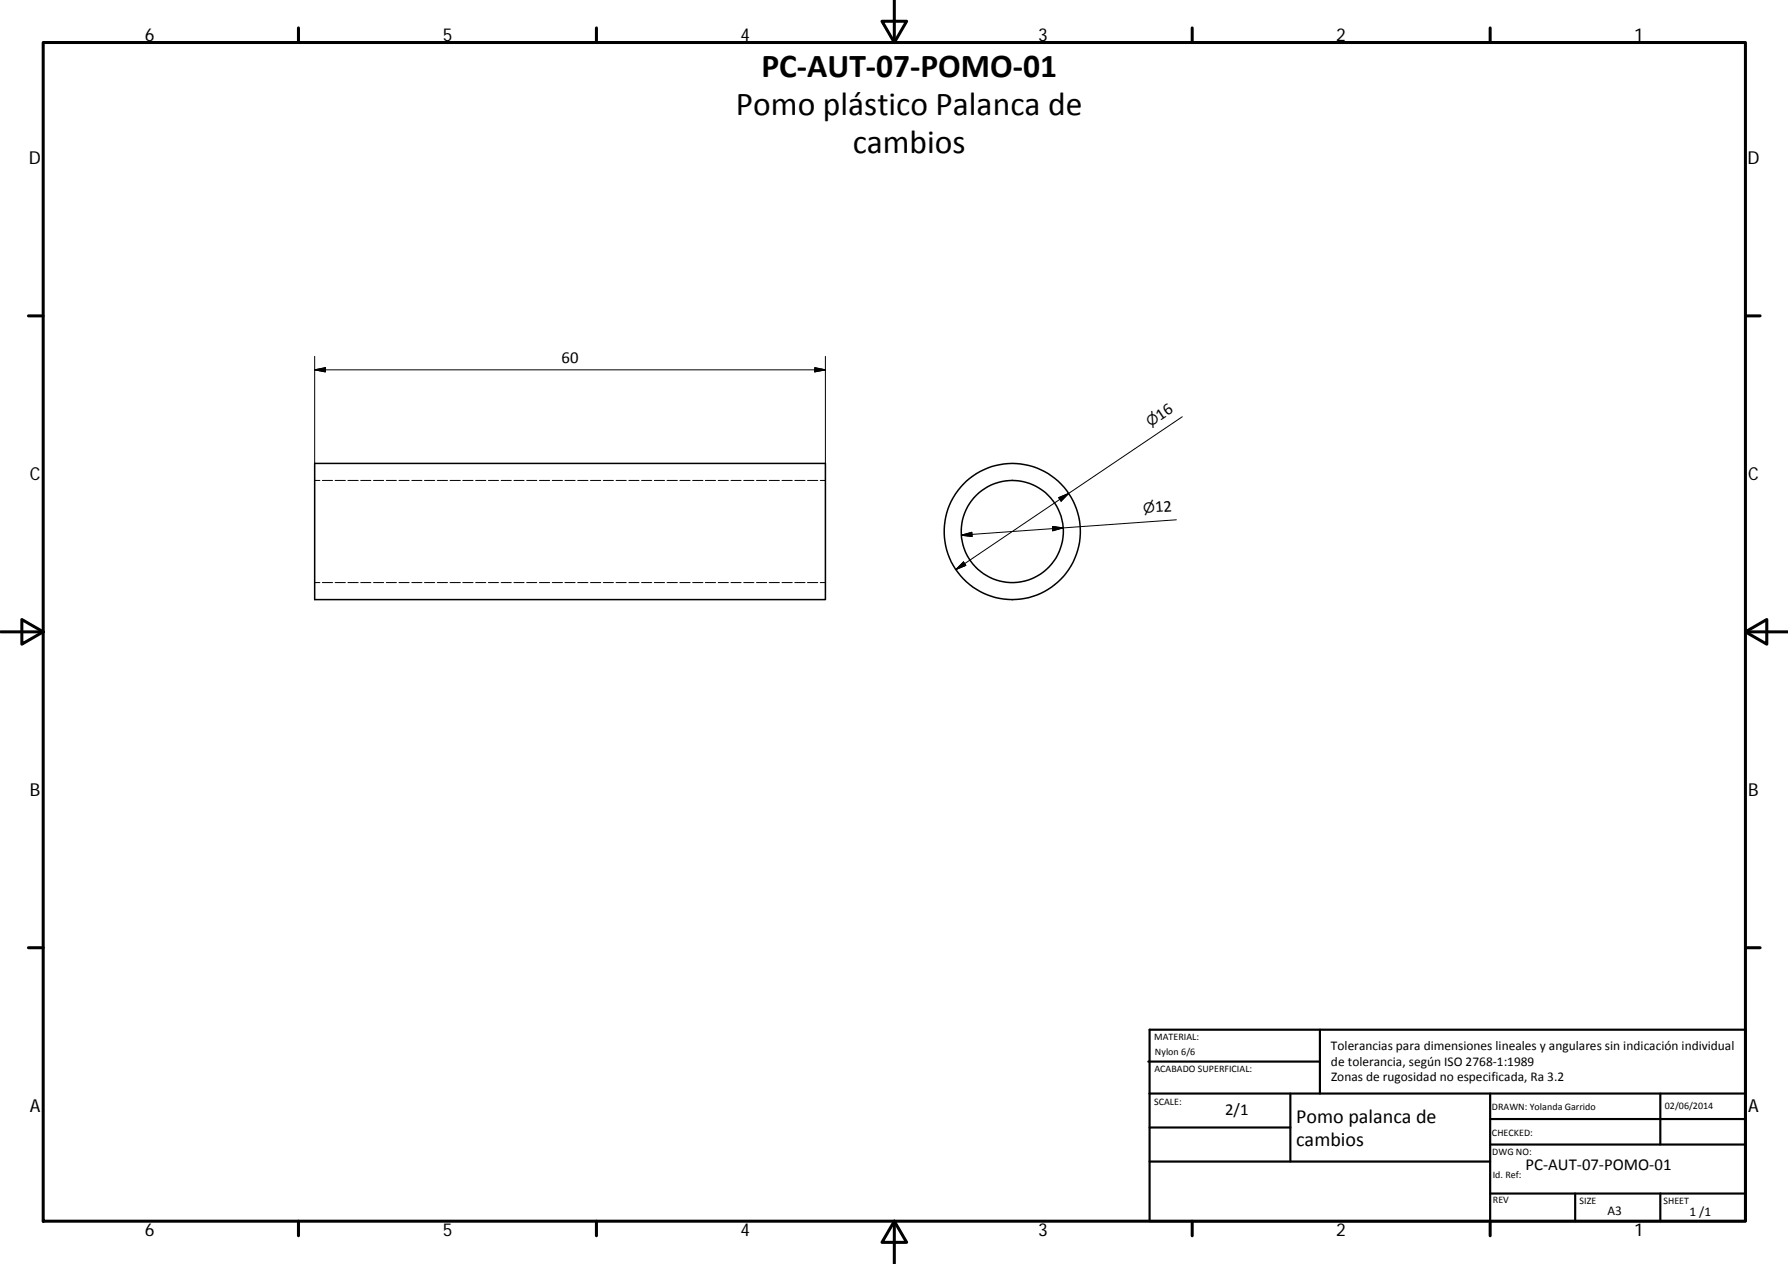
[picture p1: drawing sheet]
<svg xmlns="http://www.w3.org/2000/svg" width="420mm" height="297mm" viewBox="0 0 420 297" stroke-linecap="round" stroke-linejoin="round" font-family="sans-serif">
<g fill="none" stroke="#000" stroke-width=".36">
<path d="M73.9 108.9h120.1v32h-120.1z"/>
<circle cx="237.9" cy="124.9" r="12"/>
<circle cx="237.9" cy="124.9" r="16"/>
</g>
<g fill="none" stroke="#000" stroke-width=".23">
<path d="M73.9 86.9l2.6-.5v1zM73.9 86.9h120.1M73.9 83.7v25.2M191.5 86.4l2.5 .5-2.5 .5zM194 83.7v25.2M277.8 97.9l-53.2 36M73.9 112.9h1.3M75.7 112.9h2.5M78.8 112.9h2.4M81.8 112.9h2.4M84.8 112.9h2.4M87.8 112.9h2.4"/>
<path d="M90.8 112.9h2.3M93.8 112.9h2.3M96.8 112.9h2.4M99.7 112.9h2.5M102.8 112.9h2.4M105.8 112.9h2.4M108.7 112.9h2.5M111.8 112.9h2.4M114.8 112.9h2.3M117.8 112.9h2.4M120.8 112.9h2.4M123.8 112.9h2.3"/>
<path d="M126.8 112.9h2.4M129.8 112.9h2.4M132.7 112.9h2.5M135.8 112.9h2.4M138.8 112.9h2.4M141.8 112.9h2.4M144.8 112.9h2.4M147.8 112.9h2.3M150.8 112.9h2.4M153.8 112.9h2.4M156.7 112.9h2.5M159.8 112.9h2.4"/>
<path d="M162.8 112.9h2.4M165.7 112.9h2.5M168.8 112.9h2.4M171.8 112.9h2.3M174.8 112.9h2.4M177.8 112.9h2.4M180.8 112.9h2.3M183.8 112.9h2.4M186.8 112.9h2.4M189.7 112.9h2.5M192.8 112.9h1.2M248.8 116.9l2.3-.9-1.7 1.8z"/>
<path d="M73.9 136.9h1.3M75.7 136.9h2.5M78.7 136.9h2.5M81.8 136.9h2.4M84.8 136.9h2.4M87.8 136.9h2.4M90.8 136.9h2.3M93.8 136.9h2.3M96.8 136.9h2.4M99.7 136.9h2.5M102.8 136.9h2.4M105.8 136.9h2.4"/>
<path d="M108.7 136.9h2.5M111.8 136.9h2.4M114.8 136.9h2.3M117.8 136.9h2.4M120.8 136.9h2.4M123.8 136.9h2.3M126.8 136.9h2.4M129.8 136.9h2.4M132.7 136.9h2.5M135.8 136.9h2.4M138.8 136.9h2.4M141.8 136.9h2.4"/>
<path d="M144.8 136.9h2.4M147.8 136.9h2.3M150.8 136.9h2.4M153.8 136.9h2.4M156.7 136.9h2.5M159.8 136.9h2.4M162.8 136.9h2.4M165.7 136.9h2.5M168.8 136.9h2.4M171.8 136.9h2.3M174.8 136.9h2.4M177.8 136.9h2.4"/>
<path d="M180.8 136.9h2.3M183.8 136.9h2.4M186.8 136.9h2.4M189.7 136.9h2.5M192.8 136.9h1.2M224.6 133.9l1.8-1.8 .6 .8zM225.9 125.8l2.5-.7v1zM247.3 123.7l2.5 .4-2.4 .6zM276.4 122.2l-50.5 3.6"/>
</g>
<g fill="none" stroke="#000" stroke-width=".71">
<path d="M10.1 10h400.1v277h-400.1zM70.1 6.6v3.4M140.2 6.6v3.4M207.3 5h5.8l-2.9 5zM210.2 0v10M280.2 6.6v3.4M350.2 6.6v3.4M6.7 74.2h3.4M410.2 74.2h3.4M.2 148.5h9.9M5.1 145.6l5 2.9-5 2.9zM410.2 148.5l5-2.9v5.8z"/>
<path d="M410.2 148.5h9.9M6.7 222.7h3.4M410.2 222.7h3.4M70.1 287v3.4M140.2 287v3.4M210.2 287l2.9 5h-5.8zM210.2 287v10M280.2 287v3.4M350.2 287v3.4"/>
</g>
<g fill="none" stroke="#000" stroke-width=".51">
<path d="M269.8 249.5h40.4M270.1 257h140.1M270.1 242h140.1v45h-140.1zM303.2 257v16M310.2 242v15M350.2 257v30M390.2 257v12M270.1 273h80.1M270.1 265h33.1M350.2 269h60M350.2 263h60M350.2 280.5h60"/>
<path d="M370.2 280.5v6.5M390.2 280.5v6.5"/>
</g>
<path d="M73.9 86.9l2.6-.5v1zM191.5 86.4l2.5 .5-2.5 .5zM248.8 116.9l2.3-.9-1.7 1.8zM224.6 133.9l1.8-1.8 .6 .8zM225.9 125.8l2.5-.7v1zM247.3 123.7l2.5 .4-2.4 .6z" fill="#000" stroke="#000" stroke-width=".23"/>
<g font-size="7.9">
<text x="178.9" y="18.1">PC‐AUT‐07‐POMO‐01</text>
<text x="172.9" y="27.1">Pomo plástico Palanca de</text>
<text x="200.4" y="36.1">cambios</text>
</g>
<g font-size="4.7">
<text x="304.6" y="263.9">Pomo palanca de</text>
<text x="304.6" y="269.3">cambios</text>
</g>
<g font-size="4.2">
<text x="34" y="9.6">6</text>
<text x="104" y="9.6">5</text>
<text x="174" y="9.6">4</text>
<text x="244" y="9.6">3</text>
<text x="314" y="9.6">2</text>
<text x="384" y="9.6">1</text>
<text x="6.8" y="38.7">D</text>
<text x="410.6" y="38.7">D</text>
<text x="7" y="112.9">C</text>
<text x="410.8" y="112.9">C</text>
<text x="7" y="187.1">B</text>
<text x="410.8" y="187.1">B</text>
<text x="7" y="261.3">A</text>
<text x="410.8" y="261.3">A</text>
<text x="34" y="290.4">6</text>
<text x="104" y="290.4">5</text>
<text x="174" y="290.4">4</text>
<text x="244" y="290.4">3</text>
<text x="314" y="290.4">2</text>
<text x="384" y="290.4">1</text>
</g>
<g font-size="3.9">
<text x="132" y="85.4">60</text>
<text x="272.7" y="98.8" transform="rotate(-34 272.7 98.8)">16</text>
<text x="271.5" y="120.3" transform="rotate(-4 271.5 120.3)">12</text>
<text x="287.9" y="262.1">2/1</text>
<text x="358.5" y="274.9">PC‐AUT‐07‐POMO‐01</text>
</g>
<g font-size="3.3">
<text x="270.4" y="100.4" transform="rotate(-34 270.4 100.4)">⌀</text>
<text x="268.7" y="120.5" transform="rotate(-4 268.7 120.5)">⌀</text>
</g>
<g font-size="3.1">
<text x="312.8" y="246.8">Tolerancias para dimensiones lineales y angulares sin indicación individual</text>
<text x="312.8" y="250.4">de tolerancia, según ISO 2768‐1:1989</text>
<text x="312.8" y="254">Zonas de rugosidad no especificada, Ra 3.2</text>
<text x="377.7" y="285.6">A3</text>
<text x="397" y="285.9">1 /1</text>
</g>
<g font-size="2.4">
<text x="271.2" y="244.4">MATERIAL:</text>
<text x="271.3" y="251.9">ACABADO SUPERFICIAL:</text>
<text x="271.4" y="248">Nylon 6/6</text>
<text x="271.2" y="259.7">SCALE:</text>
<text x="350.6" y="260.9">DRAWN: Yolanda Garrido</text>
<text x="391.2" y="260.6">02/06/2014</text>
<text x="350.6" y="267">CHECKED:</text>
<text x="350.7" y="271.4">DWG NO:</text>
<text x="350.8" y="276.8">Id. Ref:</text>
<text x="350.8" y="282.8">REV</text>
<text x="371.2" y="282.9">SIZE</text>
<text x="390.9" y="282.9">SHEET</text>
</g>
</svg>
